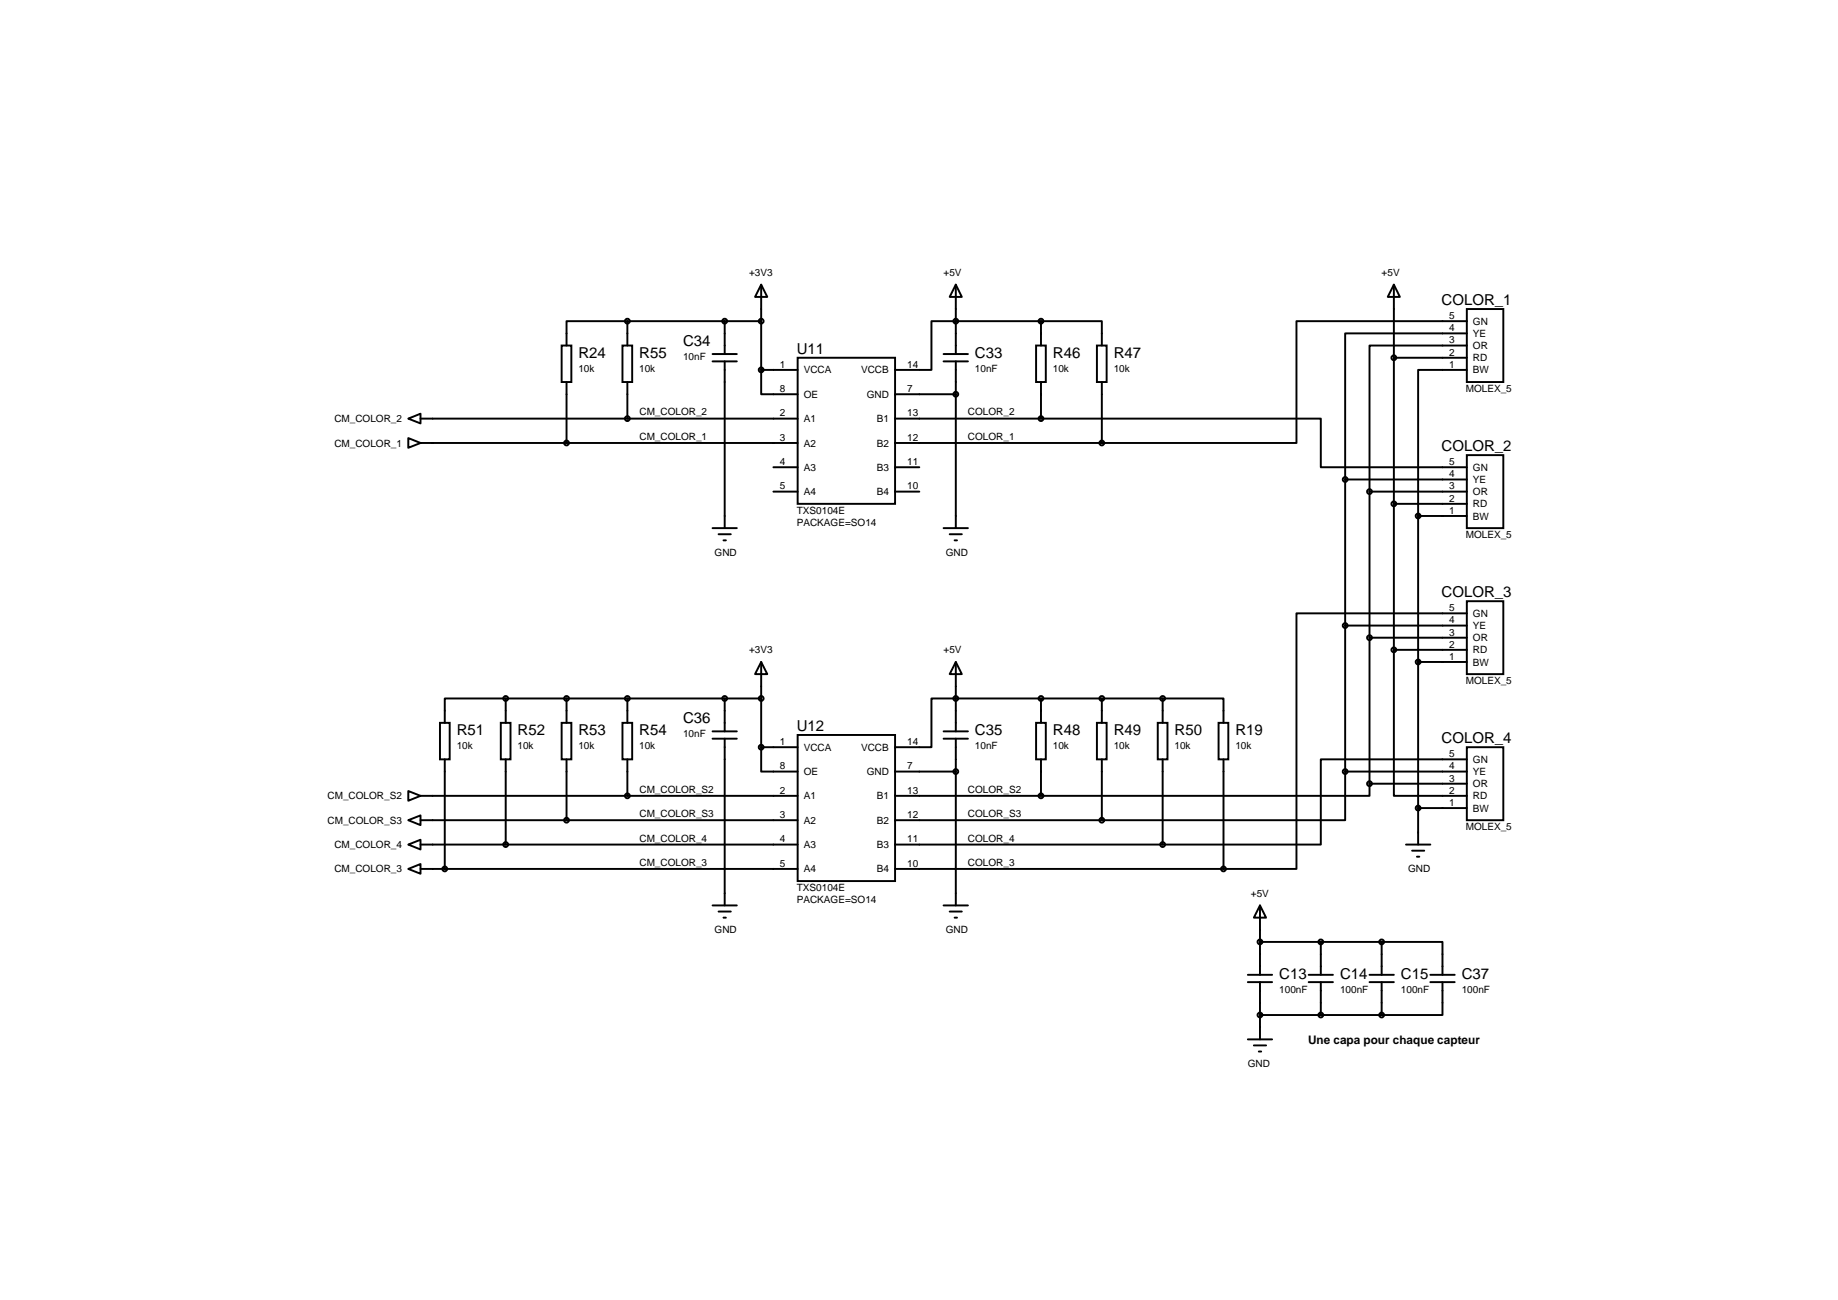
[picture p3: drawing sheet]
<svg xmlns="http://www.w3.org/2000/svg" width="420mm" height="297mm" viewBox="0 0 420 297" stroke-linecap="round" stroke-linejoin="round" font-family="sans-serif">
<g fill="none" stroke="#000" stroke-width=".44">
<path d="M128.4 79h2.2v8.3h-2.2zM142.3 79h2.2v8.3h-2.2zM143.4 73.4h-13.9v5.6M143.4 73.4v5.6M165.7 73.4v7.5M174 65v19.5M174 65l1.4 2.8h-2.8zM174 73.4h-30.6M218.5 65l1.4 2.8h-2.8zM218.5 65v15.9M236.8 79h2.3v8.3h-2.3zM238 73.4h13.9v5.6"/>
<path d="M238 73.4h-25.1v11.1h-8.3M238 73.4v5.6M250.8 79h2.2v8.3h-2.2zM318.6 65l1.4 2.8h-2.8zM318.6 65v16.7M335.3 70.6h8.4v16.7h-8.4zM335.3 79h-22.2v33.3M335.3 76.2h-27.8v33.4M335.3 73.4h-38.9v27.8h-44.5M93.3 95.7l2.8-1.2v2.3zM96.1 95.7h86.2M129.5 87.3v13.9"/>
<path d="M143.4 87.3v8.4M162.9 82.6h5.5M162.9 80.9h5.5M165.7 82.6v38.1M174 84.5v5.6h8.3M174 84.5h8.3M182.3 81.7h22.3v33.4h-22.3zM204.6 90.1h13.9M204.6 95.7h33.4M215.7 82.6h5.6M215.7 80.9h5.6M218.5 82.6v38.1"/>
<path d="M238 95.7h63.9v11.1h33.4M238 87.3v8.4M251.9 87.3v13.9M335.3 84.5h-11.1v33.4M335.3 81.7h-16.7v33.4M93.3 100.1l2.8 1.1-2.8 1.1zM96.1 101.2h86.2M176.8 112.3h5.5M176.8 106.8h5.5M204.6 112.3h5.6M204.6 106.8h5.6M251.9 101.2h-47.3"/>
<path d="M307.5 109.6h27.8M307.5 109.6v66.7M313.1 112.3h22.2M313.1 112.3v66.8M318.6 115.1h16.7M318.6 115.1v33.4M324.2 117.9h11.1M324.2 117.9v75.1M335.3 104h8.4v16.7h-8.4zM162.9 120.7h5.5M164.3 122.1h2.8M165.4 123.5h.5"/>
<path d="M215.7 120.7h5.6M217.1 122.1h2.8M218.2 123.5h.6M335.3 137.4h8.4v16.6h-8.4zM115.6 159.6h-13.9v5.6M115.6 159.6v5.6M115.6 159.6h58.4M129.5 159.6v5.6M143.4 159.6v5.6M165.7 159.6v7.5M174 151.3v19.4M174 151.3l1.4 2.7h-2.8z"/>
<path d="M218.5 151.3l1.4 2.7h-2.8zM218.5 151.3v15.8M238 159.6h-25.1v11.1h-8.3M251.9 159.6h-13.9v5.6M265.8 159.6h13.9v5.6M265.8 159.6v5.6M265.8 159.6h-13.9v5.6M307.5 142.9h27.8M313.1 145.7h22.2M318.6 148.5v33.3h16.7M318.6 148.5h16.7M324.2 151.3h11.1"/>
<path d="M335.3 140.1h-38.9v58.4h-16.7M100.6 165.2h2.2v8.3h-2.2zM101.7 173.5v25M114.5 165.2h2.2v8.3h-2.2zM115.6 173.5v19.5M128.4 165.2h2.2v8.3h-2.2zM129.5 173.5v13.9M142.3 165.2h2.2v8.3h-2.2zM143.4 173.5v8.3M162.9 168.8h5.5M162.9 167.1h5.5M165.7 168.8v38.1"/>
<path d="M174 170.7v5.6h8.3M182.3 167.9h22.3v33.4h-22.3zM182.3 170.7h-8.3M204.6 176.3h13.9M215.7 168.8h5.6M215.7 167.1h5.6M218.5 168.8v38.1M236.8 165.2h2.3v8.3h-2.3zM238 173.5v8.3M250.8 165.2h2.2v8.3h-2.2zM251.9 173.5v13.9M264.7 165.2h2.2v8.3h-2.2z"/>
<path d="M265.8 173.5v19.5M278.6 165.2h2.2v8.3h-2.2zM279.7 173.5v25M307.5 176.3h27.8M307.5 176.3v11.1h-55.6M313.1 179.1v2.7h-75.1M313.1 179.1h22.2M335.3 170.7h8.4v16.7h-8.4zM335.3 173.5h-33.4v19.5h-36.1M93.3 187.4l2.8-1.1v2.2zM93.3 193l2.8-1.1v2.2zM93.3 198.5l2.8-1.1v2.2z"/>
<path d="M93.3 180.7l2.8 1.1-2.8 1.2zM96.1 187.4h86.2M96.1 193h86.2M96.1 198.5h86.2M96.1 181.8h86.2M204.6 181.8h33.4M204.6 187.4h47.3M204.6 193h61.2M204.6 198.5h75.1M321.4 193h5.6M322.8 194.4h2.8M323.9 195.7h.6"/>
<path d="M324.2 184.6h11.1M162.9 206.9h5.5M164.3 208.3h2.8M165.4 209.7h.5M215.7 206.9h5.6M217.1 208.3h2.8M218.2 209.7h.6M288 206.9l1.4 2.8h-2.8zM288 206.9v15.8M288 215.2h27.8M301.9 215.2v7.5M315.8 215.2h13.9v7.5"/>
<path d="M315.8 215.2v7.5M285.3 224.4h5.5M285.3 222.7h5.5M285.3 237.5h5.5M286.6 238.9h2.8M288 224.4v13.1M288 231.9h27.8M299.2 224.4h5.5M299.2 222.7h5.5M301.9 224.4v7.5M313.1 224.4h5.5M313.1 222.7h5.5"/>
<path d="M315.8 224.4v7.5M327 224.4h5.5M327 222.7h5.5M329.7 224.4v7.5h-13.9M287.7 240.3h.6"/>
<circle cx="143.4" cy="73.4" r=".55"/>
<circle cx="165.7" cy="73.4" r=".55"/>
<circle cx="174" cy="73.4" r=".55"/>
<circle cx="218.5" cy="73.4" r=".55"/>
<circle cx="238" cy="73.4" r=".55"/>
<circle cx="143.4" cy="95.6" r=".55"/>
<circle cx="174" cy="84.5" r=".55"/>
<circle cx="218.5" cy="90.1" r=".55"/>
<circle cx="238" cy="95.6" r=".55"/>
<circle cx="318.6" cy="81.7" r=".55"/>
<circle cx="129.5" cy="101.2" r=".55"/>
<circle cx="251.9" cy="101.2" r=".55"/>
<circle cx="307.5" cy="109.6" r=".55"/>
<circle cx="313.1" cy="112.3" r=".55"/>
<circle cx="318.6" cy="115.1" r=".55"/>
<circle cx="324.2" cy="117.9" r=".55"/>
<circle cx="115.6" cy="159.6" r=".55"/>
<circle cx="129.5" cy="159.6" r=".55"/>
<circle cx="143.4" cy="159.6" r=".55"/>
<circle cx="165.7" cy="159.6" r=".55"/>
<circle cx="174" cy="159.6" r=".55"/>
<circle cx="218.5" cy="159.6" r=".55"/>
<circle cx="238" cy="159.6" r=".55"/>
<circle cx="251.9" cy="159.6" r=".55"/>
<circle cx="265.8" cy="159.6" r=".55"/>
<circle cx="307.5" cy="142.9" r=".55"/>
<circle cx="313.1" cy="145.7" r=".55"/>
<circle cx="318.6" cy="148.5" r=".55"/>
<circle cx="324.2" cy="151.3" r=".55"/>
<circle cx="174" cy="170.7" r=".55"/>
<circle cx="218.5" cy="176.3" r=".55"/>
<circle cx="307.5" cy="176.3" r=".55"/>
<circle cx="313.1" cy="179.1" r=".55"/>
<circle cx="101.7" cy="198.5" r=".55"/>
<circle cx="115.6" cy="193" r=".55"/>
<circle cx="129.5" cy="187.4" r=".55"/>
<circle cx="143.4" cy="181.8" r=".55"/>
<circle cx="238" cy="181.8" r=".55"/>
<circle cx="251.9" cy="187.4" r=".55"/>
<circle cx="265.8" cy="193" r=".55"/>
<circle cx="279.7" cy="198.5" r=".55"/>
<circle cx="324.2" cy="184.6" r=".55"/>
<circle cx="288" cy="215.2" r=".55"/>
<circle cx="301.9" cy="215.2" r=".55"/>
<circle cx="315.8" cy="215.2" r=".55"/>
<circle cx="288" cy="231.9" r=".55"/>
<circle cx="301.9" cy="231.9" r=".55"/>
<circle cx="315.8" cy="231.9" r=".55"/>
</g>
<g font-size="3.4">
<text x="329.5" y="69.7">COLOR_1</text>
<text x="132.2" y="81.9">R24</text>
<text x="146.1" y="81.9">R55</text>
<text x="156.2" y="79.1">C34</text>
<text x="182.1" y="80.8">U11</text>
<text x="222.9" y="81.9">C33</text>
<text x="240.7" y="81.9">R46</text>
<text x="254.6" y="81.9">R47</text>
<text x="329.5" y="103">COLOR_2</text>
<text x="329.5" y="136.4">COLOR_3</text>
<text x="156.2" y="165.3">C36</text>
<text x="182.1" y="167">U12</text>
<text x="104.4" y="168">R51</text>
<text x="118.3" y="168">R52</text>
<text x="132.2" y="168">R53</text>
<text x="146.1" y="168">R54</text>
<text x="222.9" y="168">C35</text>
<text x="240.7" y="168">R48</text>
<text x="254.6" y="168">R49</text>
<text x="268.5" y="168">R50</text>
<text x="282.4" y="168">R19</text>
<text x="329.5" y="169.8">COLOR_4</text>
<text x="292.4" y="223.7">C13</text>
<text x="306.3" y="223.7">C14</text>
<text x="320.2" y="223.7">C15</text>
<text x="334.1" y="223.7">C37</text>
</g>
<text font-size="2.7" x="299" y="238.5">Une capa pour chaque capteur</text>
<g font-size="2.3">
<text x="171.2" y="63.1">+3V3</text>
<text x="215.7" y="63.1">+5V</text>
<text x="315.8" y="63.1">+5V</text>
<text x="331.3" y="75.7">4</text>
<text x="331.3" y="72.9">5</text>
<text x="336.7" y="77">YE</text>
<text x="336.7" y="74.2">GN</text>
<text x="156.2" y="82.2">10nF</text>
<text x="331.3" y="78.5">3</text>
<text x="331.3" y="81.3">2</text>
<text x="336.7" y="79.8">OR</text>
<text x="336.7" y="82.5">RD</text>
<text x="132.2" y="85">10k</text>
<text x="146.1" y="85">10k</text>
<text x="178.3" y="84">1</text>
<text x="178.3" y="89.6">8</text>
<text x="183.7" y="85.3">VCCA</text>
<text x="196.8" y="85.3">VCCB</text>
<text x="207.4" y="84">14</text>
<text x="207.4" y="89.6">7</text>
<text x="222.9" y="85">10nF</text>
<text x="240.7" y="85">10k</text>
<text x="254.6" y="85">10k</text>
<text x="331.3" y="84">1</text>
<text x="335.1" y="89.6">MOLEX_5</text>
<text x="336.7" y="85.3">BW</text>
<text x="146.2" y="94.9">CM_COLOR_2</text>
<text x="178.3" y="95.2">2</text>
<text x="183.7" y="90.9">OE</text>
<text x="198.1" y="90.9">GND</text>
<text x="207.4" y="95.2">13</text>
<text x="221.3" y="94.9">COLOR_2</text>
<text x="76.4" y="96.5">CM_COLOR_2</text>
<text x="146.2" y="100.5">CM_COLOR_1</text>
<text x="178.3" y="100.7">3</text>
<text x="183.7" y="96.5">A1</text>
<text x="200.4" y="96.5">B1</text>
<text x="207.4" y="100.7">12</text>
<text x="221.3" y="100.5">COLOR_1</text>
<text x="76.4" y="102">CM_COLOR_1</text>
<text x="178.3" y="106.3">4</text>
<text x="183.7" y="102">A2</text>
<text x="183.7" y="107.6">A3</text>
<text x="200.4" y="102">B2</text>
<text x="200.4" y="107.6">B3</text>
<text x="207.4" y="106.3">11</text>
<text x="331.3" y="106.3">5</text>
<text x="336.7" y="107.6">GN</text>
<text x="178.3" y="111.8">5</text>
<text x="183.7" y="113.1">A4</text>
<text x="200.4" y="113.1">B4</text>
<text x="207.4" y="111.8">10</text>
<text x="331.3" y="111.8">3</text>
<text x="331.3" y="109.1">4</text>
<text x="336.7" y="113.1">OR</text>
<text x="336.7" y="110.4">YE</text>
<text x="182.1" y="117.4">TXS0104E</text>
<text x="331.3" y="117.4">1</text>
<text x="331.3" y="114.6">2</text>
<text x="336.7" y="118.7">BW</text>
<text x="336.7" y="115.9">RD</text>
<text x="182.1" y="120.2">PACKAGE=SO14</text>
<text x="335.1" y="123">MOLEX_5</text>
<text x="163.4" y="127">GND</text>
<text x="216.2" y="127">GND</text>
<text x="331.3" y="142.5">4</text>
<text x="331.3" y="139.7">5</text>
<text x="336.7" y="143.7">YE</text>
<text x="336.7" y="140.9">GN</text>
<text x="171.2" y="149.3">+3V3</text>
<text x="215.7" y="149.3">+5V</text>
<text x="331.3" y="145.2">3</text>
<text x="331.3" y="148">2</text>
<text x="336.7" y="146.5">OR</text>
<text x="336.7" y="149.3">RD</text>
<text x="331.3" y="150.8">1</text>
<text x="336.7" y="152.1">BW</text>
<text x="335.1" y="156.3">MOLEX_5</text>
<text x="104.4" y="171.2">10k</text>
<text x="118.3" y="171.2">10k</text>
<text x="132.2" y="171.2">10k</text>
<text x="146.1" y="171.2">10k</text>
<text x="156.2" y="168.4">10nF</text>
<text x="178.3" y="170.2">1</text>
<text x="183.7" y="171.5">VCCA</text>
<text x="196.8" y="171.5">VCCB</text>
<text x="207.4" y="170.2">14</text>
<text x="222.9" y="171.2">10nF</text>
<text x="240.7" y="171.2">10k</text>
<text x="254.6" y="171.2">10k</text>
<text x="268.5" y="171.2">10k</text>
<text x="282.4" y="171.2">10k</text>
<text x="331.3" y="173">5</text>
<text x="178.3" y="175.8">8</text>
<text x="183.7" y="177.1">OE</text>
<text x="198.1" y="177.1">GND</text>
<text x="207.4" y="175.8">7</text>
<text x="331.3" y="178.6">3</text>
<text x="331.3" y="175.8">4</text>
<text x="336.7" y="179.9">OR</text>
<text x="336.7" y="177.1">YE</text>
<text x="336.7" y="174.3">GN</text>
<text x="74.9" y="182.6">CM_COLOR_S2</text>
<text x="146.2" y="181.1">CM_COLOR_S2</text>
<text x="178.3" y="181.4">2</text>
<text x="183.7" y="182.6">A1</text>
<text x="200.4" y="182.6">B1</text>
<text x="207.4" y="181.4">13</text>
<text x="221.3" y="181.1">COLOR_S2</text>
<text x="331.3" y="184.2">1</text>
<text x="331.3" y="181.4">2</text>
<text x="336.7" y="185.4">BW</text>
<text x="336.7" y="182.6">RD</text>
<text x="74.9" y="188.2">CM_COLOR_S3</text>
<text x="146.2" y="186.7">CM_COLOR_S3</text>
<text x="178.3" y="186.9">3</text>
<text x="183.7" y="188.2">A2</text>
<text x="200.4" y="188.2">B2</text>
<text x="207.4" y="186.9">12</text>
<text x="221.3" y="186.7">COLOR_S3</text>
<text x="335.1" y="189.7">MOLEX_5</text>
<text x="76.4" y="193.8">CM_COLOR_4</text>
<text x="146.2" y="192.3">CM_COLOR_4</text>
<text x="146.2" y="197.8">CM_COLOR_3</text>
<text x="178.3" y="192.5">4</text>
<text x="183.7" y="193.8">A3</text>
<text x="200.4" y="193.8">B3</text>
<text x="207.4" y="192.5">11</text>
<text x="221.3" y="197.8">COLOR_3</text>
<text x="221.3" y="192.3">COLOR_4</text>
<text x="76.4" y="199.3">CM_COLOR_3</text>
<text x="178.3" y="198.1">5</text>
<text x="182.1" y="203.6">TXS0104E</text>
<text x="183.7" y="199.3">A4</text>
<text x="200.4" y="199.3">B4</text>
<text x="207.4" y="198.1">10</text>
<text x="321.9" y="199.3">GND</text>
<text x="182.1" y="206.4">PACKAGE=SO14</text>
<text x="286" y="204.9">+5V</text>
<text x="163.4" y="213.3">GND</text>
<text x="216.2" y="213.3">GND</text>
<text x="292.4" y="226.8">100nF</text>
<text x="306.3" y="226.8">100nF</text>
<text x="320.2" y="226.8">100nF</text>
<text x="334.1" y="226.8">100nF</text>
<text x="285.3" y="243.8">GND</text>
</g>
</svg>
